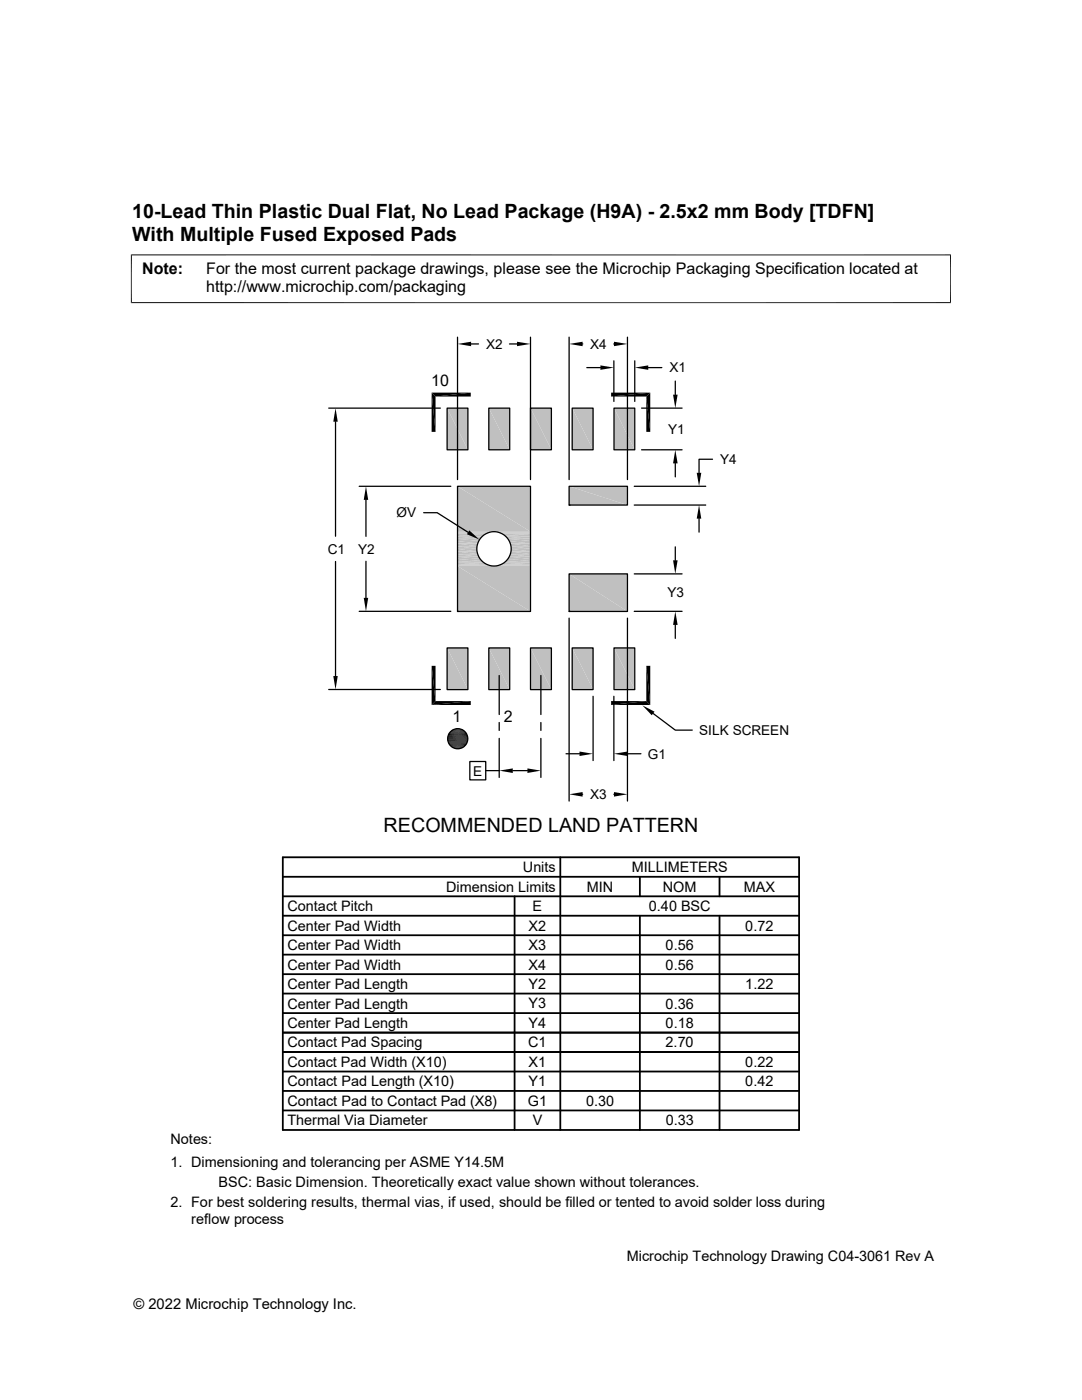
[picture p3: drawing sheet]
<svg xmlns="http://www.w3.org/2000/svg" width="216mm" height="279mm" viewBox="0 0 216 279" stroke-linecap="round" stroke-linejoin="round" font-family="sans-serif">
<g fill="#c0c0c0">
<path d="M122.5 81.4l4.2 8.4h-4.2z"/>
<path d="M122.5 81.4h4.2v8.4z"/>
<path d="M114.2 81.4l4.1 8.4h-4.1z"/>
<path d="M114.2 81.4h4.1v8.4z"/>
<path d="M105.9 81.4l4.1 8.4h-4.1z"/>
<path d="M105.9 81.4h4.1v8.4z"/>
<path d="M97.5 81.4l4.2 8.4h-4.2z"/>
<path d="M97.5 81.4h4.2v8.4z"/>
<path d="M89.2 81.4l4.2 8.4h-4.2z"/>
<path d="M89.2 81.4h4.2v8.4z"/>
<path d="M113.6 97l11.6 3.8h-11.6z"/>
<path d="M113.6 97h11.6v3.8z"/>
<path d="M91.3 97l14.6 9.1h-14.6z"/>
<path d="M91.3 97h14.6v9.1z"/>
</g>
<path d="M91.3 106.1h14.6M91.3 106.2h6.7M91.3 106.4h6.2M99.1 106.2h6.8M99.6 106.4h6.3" fill="none" stroke="#c0c0c0" stroke-width=".2"/>
<path d="M91.3 106.6h5.7M100.1 106.6h5.8" fill="none" stroke="#c0c0c0" stroke-width=".3"/>
<path d="M91.3 106.9h5.3M100.6 106.9h5.3" fill="none" stroke="#c0c0c0" stroke-width=".34"/>
<path d="M91.3 107.3h4.8M101 107.3h4.9" fill="none" stroke="#c0c0c0" stroke-width=".42"/>
<path d="M91.3 107.7h4.5M101.3 107.7h4.6" fill="none" stroke="#c0c0c0" stroke-width=".44"/>
<g fill="#c0c0c0">
<path d="M101.6 108l4.3 .5h-4.1z"/>
<path d="M101.6 108h4.3v.5z"/>
<path d="M91.3 108l4 .5h-4z"/>
<path d="M91.3 108h4.2l-.2 .5z"/>
<path d="M101.8 108.5l4.1 .5h-3.9z"/>
<path d="M101.8 108.5h4.1v.5z"/>
<path d="M91.3 108.5l3.9 .5h-3.9z"/>
<path d="M91.3 108.5h4l-.1 .5z"/>
<path d="M102 109l3.9 .5h-3.9z"/>
<path d="M102 109h3.9v.5z"/>
<path d="M91.3 109l3.8 .5h-3.8z"/>
<path d="M91.3 109h3.9l-.1 .5z"/>
<path d="M102 109.5l3.9 .6h-3.9z"/>
<path d="M102 109.5h3.9v.6z"/>
<path d="M91.3 109.5l3.9 .6h-3.9z"/>
<path d="M91.3 109.5h3.8l.1 .6z"/>
<path d="M102 110.1l3.9 .5h-4.1z"/>
<path d="M102 110.1h3.9v.5z"/>
<path d="M91.3 110.1l4 .5h-4z"/>
<path d="M91.3 110.1h3.9l.1 .5z"/>
<path d="M101.8 110.6l4.1 .5h-4.3z"/>
<path d="M101.8 110.6h4.1v.5z"/>
<path d="M91.3 110.6l4.2 .5h-4.2z"/>
<path d="M91.3 110.6h4l.2 .5z"/>
</g>
<path d="M91.3 111.3h4.5M101.3 111.3h4.6" fill="none" stroke="#c0c0c0" stroke-width=".44"/>
<path d="M91.3 111.8h4.8M101 111.8h4.9" fill="none" stroke="#c0c0c0" stroke-width=".42"/>
<path d="M91.3 112.1h5.3M100.6 112.1h5.3" fill="none" stroke="#c0c0c0" stroke-width=".34"/>
<path d="M91.3 112.5h5.7M100.1 112.5h5.8" fill="none" stroke="#c0c0c0" stroke-width=".3"/>
<path d="M91.3 112.7h6.2M91.3 112.9h6.7M91.3 112.9h14.6M99.1 112.9h6.8M99.6 112.7h6.3" fill="none" stroke="#c0c0c0" stroke-width=".2"/>
<g fill="#c0c0c0">
<path d="M113.6 114.5l11.6 7.5h-11.6z"/>
<path d="M113.6 114.5h11.6v7.5z"/>
<path d="M91.3 113l14.6 9h-14.6z"/>
<path d="M91.3 113h14.6v9z"/>
<path d="M122.5 129.3l4.2 8.3h-4.2z"/>
<path d="M122.5 129.3h4.2v8.3z"/>
<path d="M114.2 129.3l4.1 8.3h-4.1z"/>
<path d="M114.2 129.3h4.1v8.3z"/>
<path d="M105.9 129.3l4.1 8.3h-4.1z"/>
<path d="M105.9 129.3h4.1v8.3z"/>
<path d="M97.5 129.3l4.2 8.3h-4.2z"/>
<path d="M97.5 129.3h4.2v8.3z"/>
<path d="M89.2 129.3l4.2 8.3h-4.2z"/>
<path d="M89.2 129.3h4.2v8.3z"/>
</g>
<g fill="none" stroke="#000" stroke-width=".25">
<path d="M91.3 67.3v28.4M94 68.6h1.5M101.7 68.6h1.5M105.9 67.3v28.4M113.6 67.3v28.4M116.2 68.6h.1M117.1 73.4h2.7M122.5 68.6h.1M122.5 72v8.1M125.2 67.3v28.4M126.7 72v8.1M129.3 73.4h2.8"/>
<path d="M134.7 76.1v2.7M65.6 81.4h22.3M67 84.2v22.8M71.7 97h18.3M73 99.8v7.2M89.2 81.4h4.2v8.4h-4.2zM91.3 97h14.6v25h-14.6zM97.5 81.4h4.2v8.4h-4.2zM105.9 81.4h4.1v8.4h-4.1zM113.6 97h11.6v3.8h-11.6zM114.2 81.4h4.1v8.4h-4.1zM122.5 81.4h4.2v8.4h-4.2z"/>
<path d="M126.6 97h14.2M128 81.4h8.1M128 89.8h8.1M134.7 92.5v2.7M142.2 91.7h-2.7v2.7M67 112.1v22.8M73 112v7.3M84.5 102.3h2.7l6.2 3.9M113.6 100.8h.1M113.6 114.5h11.6v7.5h-11.6zM126.6 100.8h14.2M126.6 114.5h9.5"/>
<path d="M134.7 109.1v2.7M139.5 103.5v2.7M65.6 137.6h22.3M71.7 122h18.3M89.2 129.3h4.2v8.3h-4.2zM91.3 122h.1M97.5 129.3h4.2v8.3h-4.2zM99.6 134.8v7.8M105.9 129.3h4.1v8.3h-4.1zM107.9 134.8v7.8M113.6 123.4v36.5M113.6 122h.1"/>
<path d="M114.2 129.3h4.1v8.3h-4.1zM118.3 139v12.8M122.5 139v12.8M122.5 129.3h4.2v8.3h-4.2zM125.2 123.4v36.5M126.6 122h9.5M134.7 124.7v2.7M93.7 152h3.2v3.6h-3.2zM96.9 153.8h2.7M99.6 144.2v1.6M99.6 147.4v7.8M102.3 153.8h2.9"/>
<path d="M107.9 144.2v1.6M107.9 147.4v7.8M112.9 150.4h2.7M116.2 158.5h.1M122.5 158.5h.1M125.2 150.4h2.7M130.3 142.4l4.4 3.3h3.4"/>
<circle cx="98.6" cy="109.5" r="3.4"/>
<circle cx="91.3" cy="147.4" r="2.01"/>
</g>
<g fill="#000">
<path d="M86.1 78.4l.8 7.8h-.8zM86.1 78.4l.8 .7v7.1zM86.9 79.1l7-.7v.7zM86.1 78.4h7.8l-7 .7zM91.3 68.6l2.7-.4v.9zM103.2 68.2l2.7 .4-2.7 .5zM113.6 68.6l2.6-.4v.9zM119.8 72.9l2.7 .5-2.7 .4zM121.9 78.4h7.9l-7.9 .7zM121.9 79.1l7.9-.7-.8 .7zM122.5 68.2l2.7 .4-2.7 .5zM129 79.1l.8 7.1h-.8z"/>
<path d="M126.7 73.4l2.6-.5v.9zM129 79.1l.8-.7v7.8zM134.3 78.8h.9l-.5 2.6zM67 81.4l.4 2.8h-.9zM73 97l.5 2.8h-.9zM134.7 89.8l.5 2.7h-.9zM139 94.4h.9l-.4 2.6zM72.6 119.3h.9l-.5 2.7zM93.6 105.9l2.1 1.8-2.5-1.1zM134.3 111.8h.9l-.5 2.7zM139.5 100.8l.4 2.7h-.9zM66.5 134.9h.9l-.4 2.7z"/>
<path d="M86.1 132.9h.8v7zM86.9 139.9h7l-7.8 .8zM121.9 139.9h7.1l-7.1 .8zM129 132.9l.8 7.8-.8-.8zM134.7 122l.5 2.7h-.9zM86.1 132.9l.8 7-.8 .8zM90.3 149.2l1.9 .1zM90.5 145.6l1.8 .1zM90.5 149.3l1.5 .1zM90.5 149.3h1.7zM90.5 145.6h1.7zM90.7 145.5l1.5 .1z"/>
<path d="M90.7 149.4h1.1zM90.7 149.4h1.3zM90.7 145.5h1.3zM90.9 145.5h1.1zM90.9 149.4h.6zM90.9 149.4h.9zM90.9 145.5h.9zM91 145.4l.8 .1zM91 149.4h.5zM91 145.4h.5zM86.1 140.7l7.8-.8v.8zM99.6 153.8l2.7-.4v.9z"/>
<path d="M105.2 153.4l2.7 .4-2.7 .5zM115.6 150l2.7 .4-2.7 .5zM113.6 158.5l2.6-.4v.9zM121.9 140.7l7.1-.8 .8 .8zM122.5 158.1l2.7 .4-2.7 .5zM122.5 150.4l2.7-.4v.9zM129 132.9h.8v7.8zM128.2 140.8l2.4 1.2-.6 .7z"/>
</g>
<g fill="none" stroke="#000" stroke-width=".2">
<path d="M26.1 50.9h163.7M26.2 50.8v9.7M189.7 50.8v9.7M26.1 60.4h163.7M89.3 147.1h4M89.3 147.3h4.1M89.3 147.5h4.1M89.3 147.9h4M89.3 146.9h4M89.4 146.8h3.9M89.4 148.1h3.9M89.5 148.3h3.7"/>
<path d="M89.5 146.6h3.7M89.5 146.4h3.6M89.5 148.4h3.6M89.6 148.6h3.4M89.6 146.3h3.4M89.7 146.1h3.2M89.7 148.8h3.2M89.9 148.9h2.9M89.9 146h2.9M90 149h2.6M90 145.8h2.6M90.2 145.7h2.3"/>
<path d="M90.2 149.1h2.3M90.3 149.2h2M90.3 145.6h2"/>
</g>
<path d="M89.3 147.7h4" fill="none" stroke="#000" stroke-width=".21"/>
<g fill="none" stroke="#000" stroke-width=".36">
<path d="M56.4 175h103M56.4 171.1h103v54.4h-103zM56.4 178.9h103M102.7 178.9v46.6M111.8 171.1v54.4M127.7 175v3.9M143.6 175v3.9M56.4 186.6h103M56.4 182.8h103M56.4 198.3h103M56.4 190.5h103M56.4 194.4h103"/>
<path d="M127.7 182.8v42.7M143.6 182.8v42.7M56.4 210h103M56.4 213.8h103M56.4 206.1h103M56.4 217.7h103M56.4 202.2h103M56.4 221.6h103"/>
</g>
<g font-size="3.9">
<text x="26.4" y="43.5">10-Lead Thin Plastic Dual Flat, No Lead Package (H9A) - 2.5x2 mm Body [TDFN]</text>
<text x="26.4" y="48">With Multiple Fused Exposed Pads</text>
<text x="76.5" y="166.1">RECOMMENDED LAND PATTERN</text>
</g>
<g font-size="3.2">
<text x="28.4" y="54.6">Note:</text>
<text x="41.1" y="58.3">http://www.microchip.com/packaging</text>
<text x="41.1" y="54.6">For the most current package drawings, please see the Microchip Packaging Specification located at</text>
<text x="86" y="77.1">10</text>
<text x="90.3" y="144.1">1</text>
<text x="100.5" y="144.1">2</text>
</g>
<g font-size="2.9">
<text x="89" y="177.9">Dimension Limits</text>
<text x="104.3" y="174.1">Units</text>
<text x="117.1" y="177.9">MIN</text>
<text x="126" y="174.1">MILLIMETERS</text>
<text x="132.3" y="177.9">NOM</text>
<text x="148.4" y="177.9">MAX</text>
<text x="57.3" y="185.7">Center Pad Width</text>
<text x="57.3" y="181.8">Contact Pitch</text>
<text x="105.5" y="185.7">X2</text>
<text x="106.3" y="181.8">E</text>
<text x="129.5" y="181.8">0.40 BSC</text>
<text x="148.7" y="185.7">0.72</text>
<text x="57.3" y="189.6">Center Pad Width</text>
<text x="105.5" y="189.6">X3</text>
<text x="132.8" y="189.6">0.56</text>
<text x="57.3" y="193.5">Center Pad Width</text>
<text x="57.3" y="197.4">Center Pad Length</text>
<text x="105.5" y="197.4">Y2</text>
<text x="105.5" y="193.5">X4</text>
<text x="132.8" y="193.5">0.56</text>
<text x="148.7" y="197.4">1.22</text>
<text x="57.3" y="201.3">Center Pad Length</text>
<text x="105.5" y="201.3">Y3</text>
<text x="132.8" y="201.3">0.36</text>
<text x="57.3" y="209">Contact Pad Spacing</text>
<text x="57.3" y="205.1">Center Pad Length</text>
<text x="105.4" y="209">C1</text>
<text x="105.5" y="205.1">Y4</text>
<text x="132.8" y="209">2.70</text>
<text x="132.8" y="205.1">0.18</text>
<text x="57.3" y="212.9">Contact Pad Width (X10)</text>
<text x="105.5" y="212.9">X1</text>
<text x="148.7" y="212.9">0.22</text>
<text x="57.3" y="216.8">Contact Pad Length (X10)</text>
<text x="57.3" y="220.7">Contact Pad to Contact Pad (X8)</text>
<text x="105.3" y="220.7">G1</text>
<text x="105.5" y="216.8">Y1</text>
<text x="116.9" y="220.7">0.30</text>
<text x="148.7" y="216.8">0.42</text>
<text x="57.3" y="224.6">Thermal Via Diameter</text>
<text x="106.3" y="224.6">V</text>
<text x="132.8" y="224.6">0.33</text>
<text x="34" y="228.3">Notes:</text>
<text x="34" y="232.9">1. Dimensioning and tolerancing per ASME Y14.5M</text>
<text x="43.6" y="236.9">BSC: Basic Dimension. Theoretically exact value shown without tolerances.</text>
<text x="34" y="241">2. For best soldering results, thermal vias, if used, should be filled or tented to avoid solder loss during</text>
<text x="38.1" y="244.3">reflow process</text>
<text x="125.1" y="251.7">Microchip Technology Drawing C04-3061 Rev A</text>
<text x="26.6" y="261.3">© 2022 Microchip Technology Inc.</text>
</g>
<g font-size="2.7">
<text x="97" y="69.6">X2</text>
<text x="117.8" y="69.6">X4</text>
<text x="133.6" y="74.3">X1</text>
<text x="133.3" y="86.6">Y1</text>
<text x="143.7" y="92.6">Y4</text>
<text x="79.1" y="103.3">ØV</text>
<text x="65.4" y="110.5">C1</text>
<text x="71.4" y="110.5">Y2</text>
<text x="133.2" y="119.2">Y3</text>
<text x="139.5" y="146.7">SILK SCREEN</text>
<text x="94.4" y="154.8">E</text>
<text x="129.3" y="151.4">G1</text>
<text x="117.8" y="159.5">X3</text>
</g>
</svg>
